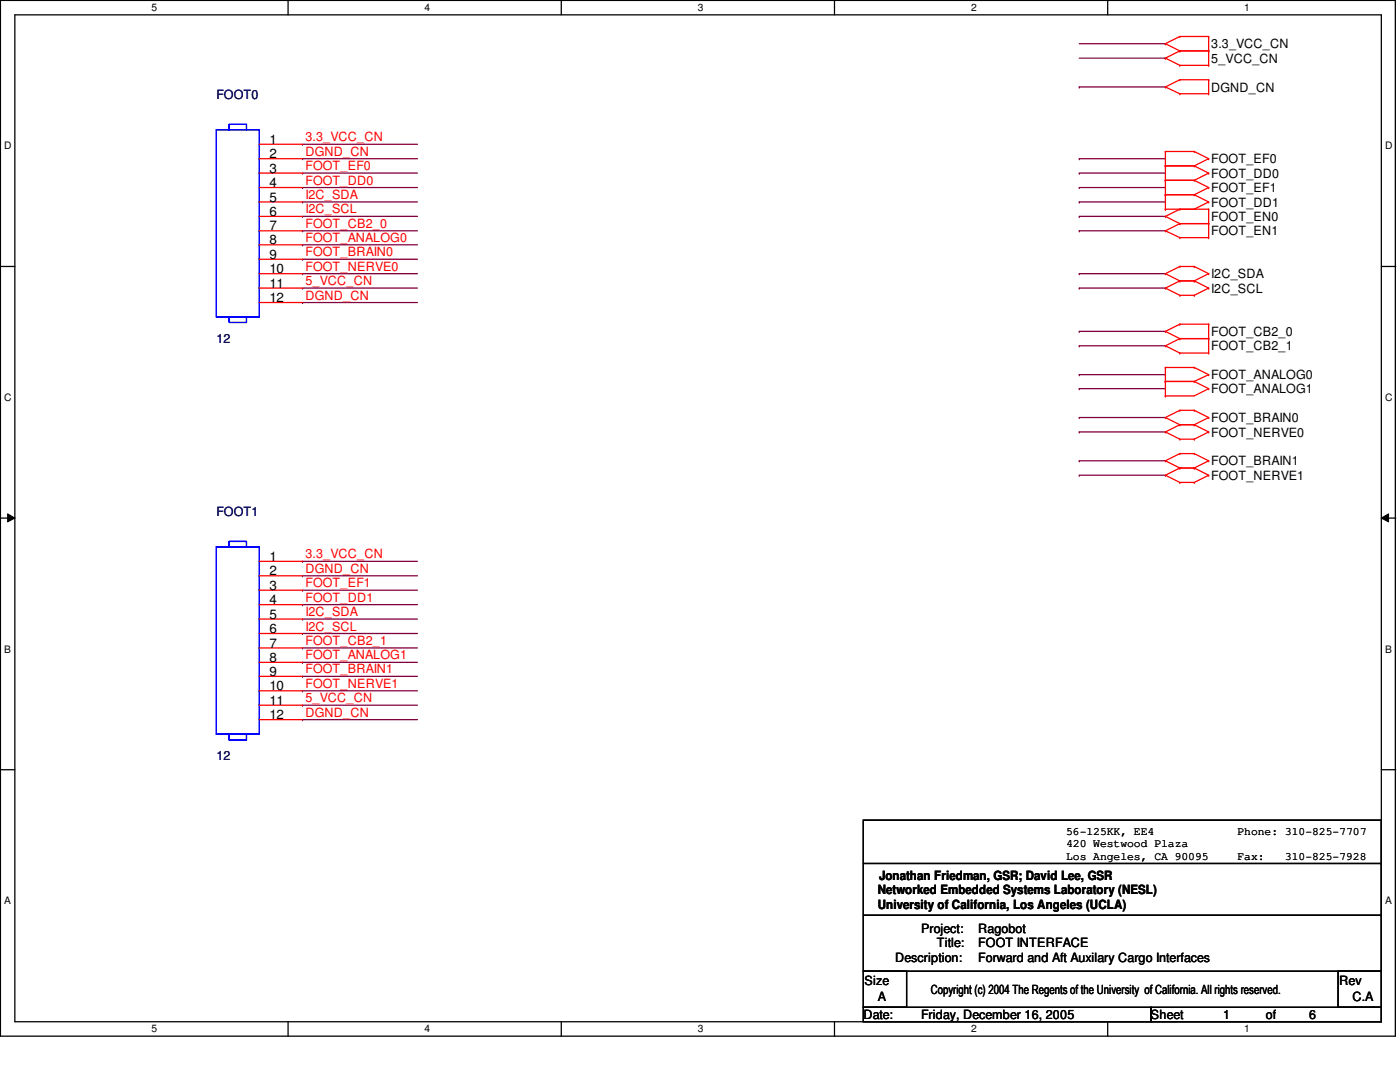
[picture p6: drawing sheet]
<svg xmlns="http://www.w3.org/2000/svg" width="279mm" height="216mm" viewBox="0 0 279 216" stroke-linecap="round" stroke-linejoin="round" font-family="sans-serif">
<path d="M.1 .1h278.4v206.7h-278.4zM3 3h272.7v200.9h-272.7z" fill="none" stroke="#000" stroke-width=".25"/>
<g fill="#fff">
<path d="M30.2 .4h1.1v2.3h-1.1z"/>
<path d="M30.2 204.2h1.1v2.3h-1.1z"/>
</g>
<path d="M57.5 .1v2.9M57.5 203.9v2.9" fill="none" stroke="#000" stroke-width=".25"/>
<g fill="#fff">
<path d="M84.8 .4h1.1v2.3h-1.1z"/>
<path d="M84.8 204.2h1.1v2.3h-1.1z"/>
</g>
<path d="M112 .1v2.9M112 203.9v2.9" fill="none" stroke="#000" stroke-width=".25"/>
<g fill="#fff">
<path d="M139.3 .4h1.1v2.3h-1.1z"/>
<path d="M139.3 204.2h1.1v2.3h-1.1z"/>
</g>
<path d="M166.5 .1v2.9M166.5 203.9v2.9" fill="none" stroke="#000" stroke-width=".25"/>
<g fill="#fff">
<path d="M193.8 .4h1.1v2.3h-1.1z"/>
<path d="M193.8 204.2h1.1v2.3h-1.1z"/>
</g>
<path d="M221.1 .1v2.9M221.1 203.9v2.9" fill="none" stroke="#000" stroke-width=".25"/>
<g fill="#fff">
<path d="M248.3 .4h1.1v2.3h-1.1z"/>
<path d="M248.3 204.2h1.1v2.3h-1.1z"/>
<path d="M.8 28h1.5v2.3h-1.5z"/>
<path d="M276.4 28h1.5v2.3h-1.5z"/>
<path d="M.8 78.2h1.5v2.3h-1.5z"/>
<path d="M276.4 78.2h1.5v2.3h-1.5z"/>
</g>
<path d="M.1 53.2h2.9M275.7 53.2h2.9" fill="none" stroke="#000" stroke-width=".25"/>
<g fill="#fff">
<path d="M.8 128.4h1.4v2.3h-1.4z"/>
<path d="M276.4 128.4h1.4v2.3h-1.4z"/>
</g>
<path d="M.1 103.4h2.9M275.7 103.4h2.9" fill="none" stroke="#000" stroke-width=".25"/>
<path d="M1.5 102.5l1.5 .9-1.5 .7zM275.7 103.4l1.4-.9v1.6z" fill="#000"/>
<path d="M1.5 102.5l1.5 .9-1.5 .7zM275.7 103.4l1.4-.9v1.6z" fill="none" stroke="#000" stroke-width=".2"/>
<g fill="#fff">
<path d="M.8 178.6h1.3v2.3h-1.3z"/>
<path d="M276.4 178.6h1.3v2.3h-1.3z"/>
</g>
<path d="M.1 153.6h2.9M275.7 153.6h2.9M172.3 163.7h103.4v30.1h-103.4zM172.3 172.3h103.4M275.7 172.3h.1M172.3 193.8h8.6v7.2h-8.6zM172.3 182.6h103.4M267 193.8h8.7v7.2h-8.7zM275.7 182.6h.1M172.3 201h57.4v2.9h-57.4zM229.7 201h46v2.9h-46z" fill="none" stroke="#000" stroke-width=".25"/>
<g fill="none" stroke="#800040" stroke-width=".25">
<path d="M215.4 17.4h.1M215.4 8.7h17.2M215.4 11.6h17.2M215.4 17.4h17.2M232.6 8.7h.1M232.6 11.6h.1M60.4 28.8h.1M60.4 31.7h.1M60.4 34.5h.1M60.4 37.4h.1M60.4 28.8h22.9M60.4 31.7h22.9"/>
<path d="M60.4 34.5h22.9M60.4 37.4h22.9M215.4 31.7h.1M215.4 34.5h.1M215.4 37.4h.1M215.4 31.7h17.2M215.4 34.5h17.2M215.4 37.4h17.2M60.4 46.1h.1M60.4 51.7h.1M60.4 54.6h.1M60.4 40.3h.1"/>
<path d="M60.4 43.2h.1M60.4 48.9h.1M60.4 57.5h.1M60.4 46.1h22.9M60.4 51.7h22.9M60.4 54.6h22.9M60.4 40.3h22.9M60.4 43.2h22.9M60.4 48.9h22.9M60.4 57.5h22.9M215.4 40.3h.1M215.4 54.6h.1"/>
<path d="M215.4 57.5h.1M215.4 43.2h.1M215.4 46.1h.1M215.4 46.1h17.2M215.4 54.6h17.2M215.4 40.3h17.2M215.4 43.2h17.2M215.4 57.5h17.2M60.4 60.4h.1M60.4 60.4h22.9M215.4 66.1h.1M215.4 69h.1"/>
<path d="M215.4 74.8h.1M215.4 77.6h.1M215.4 66.1h17.2M215.4 69h17.2M215.4 74.8h17.2M215.4 77.6h17.2M215.4 83.3h.1M215.4 86.2h.1M215.4 91.9h.1M215.4 94.8h.1M215.4 83.3h17.2M215.4 86.2h17.2"/>
<path d="M215.4 91.9h17.2M215.4 94.8h17.2M60.4 112h.1M60.4 114.9h.1M60.4 117.8h.1M60.4 112h22.9M60.4 114.9h22.9M60.4 117.8h22.9M60.4 129.3h.1M60.4 135h.1M60.4 137.8h.1M60.4 120.6h.1"/>
<path d="M60.4 123.5h.1M60.4 126.4h.1M60.4 132.2h.1M60.4 129.3h22.9M60.4 135h22.9M60.4 137.8h22.9M60.4 120.6h22.9M60.4 123.5h22.9M60.4 126.4h22.9M60.4 132.2h22.9M60.4 140.7h.1M60.4 143.6h.1"/>
<path d="M60.4 140.7h22.9M60.4 143.6h22.9"/>
</g>
<g fill="none" stroke="#f00" stroke-width=".25">
<path d="M232.6 8.7h.1M232.6 17.4h.1M232.6 11.6h.1M232.6 8.7l2.9 1.5M232.6 17.4l2.9 1.3M232.6 11.6l2.9 1.4M235.5 7.3h.1M235.5 10.2h.1M235.5 15.9h.1M235.5 18.7h.1M235.5 13h.1M235.5 7.3h5.7"/>
<path d="M235.5 7.3l-2.9 1.4M235.5 10.2h5.7M235.5 15.9h5.7M235.5 15.9l-2.9 1.5M235.5 18.7h5.7M235.5 10.2l-2.9 1.4M235.5 13h5.7M241.2 10.2h.1M241.2 7.3h.1M241.2 18.7h.1M241.2 15.9h.1M241.2 13h.1"/>
<path d="M241.2 7.3v5.7M241.2 15.9v2.8M51.7 28.8h8.7M51.7 31.7h8.7M51.7 34.5h8.7M51.7 37.4h8.7M232.6 30.2h.1M232.6 33.1h.1M232.6 36h.1M232.6 38.9h.1M232.6 30.2h5.7M232.6 30.2v11.5"/>
<path d="M232.6 33.1h5.7M232.6 36h5.7M232.6 38.9h5.7M238.3 30.2h.1M238.3 33.1h.1M238.3 36h.1M238.3 38.9h.1M238.3 30.2l2.9 1.5M238.3 33.1l2.9 1.4M238.3 36l2.9 1.4M238.3 38.9l2.9 1.4M241.2 31.7h.1"/>
<path d="M241.2 34.5h.1M241.2 37.4h.1M241.2 31.7l-2.9 1.4M241.2 34.5l-2.9 1.5M241.2 37.4l-2.9 1.5M51.7 40.3h8.7M51.7 43.2h8.7M51.7 46.1h8.7M51.7 48.9h8.7M51.7 51.7h8.7M51.7 54.6h8.7M51.7 57.5h8.7"/>
<path d="M232.6 41.7h.1M232.6 54.6h.1M232.6 57.5h.1M232.6 43.2h.1M232.6 46.1h.1M232.6 41.7h8.6M232.6 54.6l2.9 1.4M232.6 57.5l2.9 1.4M232.6 43.2l2.9 1.4M232.6 46.1l2.9 1.3M235.5 53.2h.1M235.5 56h.1"/>
<path d="M235.5 58.9h.1M235.5 41.7h.1M235.5 44.6h.1M235.5 47.4h.1M235.5 53.2l-2.9 1.4M235.5 53.2h2.8M235.5 56h2.8M235.5 56l-2.9 1.5M235.5 58.9h2.8M235.5 41.7l-2.9 1.5M235.5 44.6h5.7M235.5 44.6l-2.9 1.5"/>
<path d="M235.5 47.4h5.7M238.3 53.2h.1M238.3 56h.1M238.3 58.9h.1M238.3 53.2l2.9 1.4M238.3 56l2.9 1.5M241.2 40.3h.1M241.2 54.6h.1M241.2 57.5h.1M241.2 44.6h.1M241.2 41.7h.1M241.2 47.4h.1"/>
<path d="M241.2 41.7v5.7M241.2 40.3l-2.9 1.4M241.2 54.6l-2.9 1.4M241.2 57.5l-2.9 1.4M51.7 60.4h8.7M232.6 66.1h.1M232.6 73.3h.1M232.6 76.1h.1M232.6 69h.1M232.6 79h.1M232.6 66.1l2.9 1.5M232.6 73.3v5.7"/>
<path d="M232.6 73.3h5.7M232.6 76.1h5.7M232.6 69l2.9 1.4M235.5 64.7h.1M235.5 67.6h.1M235.5 70.4h.1M235.5 64.7h5.7M235.5 64.7l-2.9 1.4M235.5 67.6h5.7M235.5 67.6l-2.9 1.4M235.5 70.4h5.7M238.3 73.3h.1"/>
<path d="M238.3 76.1h.1M238.3 73.3l2.9 1.5M238.3 76.1l2.9 1.5M241.2 67.6h.1M241.2 64.7h.1M241.2 74.8h.1M241.2 70.4h.1M241.2 77.6h.1M241.2 64.7v5.7M241.2 74.8l-2.9 1.3M241.2 77.6l-2.9 1.4h-5.7M232.6 83.3h.1"/>
<path d="M232.6 86.2h.1M232.6 91.9h.1M232.6 94.8h.1M232.6 83.3l2.9 1.5M232.6 86.2l2.9 1.4M232.6 91.9l2.9 1.5M232.6 94.8l2.9 1.5M235.5 81.9h.1M235.5 84.8h.1M235.5 87.6h.1M235.5 90.5h.1M235.5 93.4h.1"/>
<path d="M235.5 96.3h.1M235.5 81.9l-2.9 1.4M235.5 81.9h2.8M235.5 84.8h2.8M235.5 84.8l-2.9 1.4M235.5 87.6h2.8M235.5 90.5l-2.9 1.4M235.5 90.5h2.8M235.5 93.4h2.8M235.5 93.4l-2.9 1.4M235.5 96.3h2.8M238.3 81.9h.1"/>
<path d="M238.3 84.8h.1M238.3 87.6h.1M238.3 90.5h.1M238.3 93.4h.1M238.3 96.3h.1M238.3 81.9l2.9 1.4M238.3 84.8l2.9 1.4M238.3 90.5l2.9 1.4M238.3 93.4l2.9 1.4M241.2 83.3h.1M241.2 86.2h.1M241.2 91.9h.1"/>
<path d="M241.2 94.8h.1M241.2 83.3l-2.9 1.5M241.2 86.2l-2.9 1.4M241.2 91.9l-2.9 1.5M241.2 94.8l-2.9 1.5M51.7 112h8.7M51.7 114.9h8.7M51.7 117.8h8.7M51.7 120.6h8.7M51.7 123.5h8.7M51.7 126.4h8.7M51.7 129.3h8.7"/>
<path d="M51.7 132.2h8.7M51.7 135h8.7M51.7 137.8h8.7M51.7 140.7h8.7M51.7 143.6h8.7"/>
</g>
<path d="M43.2 25.9h8.5v37.3h-8.5zM45.7 25.9v-1.1h3.5v1.1M45.7 63.2v1.1h3.5v-1.1M43.2 109.1h8.5v37.4h-8.5zM45.7 109.1v-1.1h3.5v1.1M45.7 146.5v1.2h3.5v-1.2" fill="none" stroke="#00f" stroke-width=".25"/>
<g font-size="2.6">
<text x="53.8" y="28.7">1</text>
<text x="53.8" y="31.6">2</text>
<text x="53.8" y="34.5">3</text>
<text x="53.8" y="37.3">4</text>
<text x="53.8" y="40.2">5</text>
<text x="53.8" y="43.1">6</text>
<text x="53.8" y="46">7</text>
<text x="53.8" y="48.8">8</text>
<text x="53.8" y="51.6">9</text>
<text x="53.8" y="54.5">10</text>
<text x="53.8" y="57.4">11</text>
<text x="53.8" y="60.3">12</text>
<text x="53.8" y="111.9">1</text>
<text x="53.8" y="114.8">2</text>
<text x="53.8" y="117.7">3</text>
<text x="53.8" y="120.6">4</text>
<text x="53.8" y="123.4">5</text>
<text x="53.8" y="126.3">6</text>
<text x="53.8" y="129.2">7</text>
<text x="53.8" y="132.1">8</text>
<text x="53.8" y="134.9">9</text>
<text x="53.8" y="137.8">10</text>
<text x="53.8" y="140.6">11</text>
<text x="53.8" y="143.5">12</text>
</g>
<g font-size="2.5">
<text x="241.7" y="9.7">3.3_VCC_CN</text>
<text x="241.7" y="12.5">5_VCC_CN</text>
<text x="241.7" y="18.3">DGND_CN</text>
<text x="241.7" y="32.6">FOOT_EF0</text>
<text x="241.7" y="35.5">FOOT_DD0</text>
<text x="241.7" y="38.4">FOOT_EF1</text>
<text x="241.7" y="41.2">FOOT_DD1</text>
<text x="241.7" y="44.1">FOOT_EN0</text>
<text x="241.7" y="47">FOOT_EN1</text>
<text x="241.7" y="55.5">I2C_SDA</text>
<text x="241.7" y="58.4">I2C_SCL</text>
<text x="241.7" y="67.1">FOOT_CB2_0</text>
<text x="241.7" y="69.9">FOOT_CB2_1</text>
<text x="241.7" y="75.7">FOOT_ANALOG0</text>
<text x="241.7" y="78.5">FOOT_ANALOG1</text>
<text x="241.7" y="84.2">FOOT_BRAIN0</text>
<text x="241.7" y="87.1">FOOT_NERVE0</text>
<text x="241.7" y="92.9">FOOT_BRAIN1</text>
<text x="241.7" y="95.8">FOOT_NERVE1</text>
<text x="175.2" y="178.4">Networked Embedded Systems Laboratory (NESL)</text>
<text x="175.4" y="175.5">Jonathan Friedman, GSR; David Lee, GSR</text>
<text x="175.2" y="181.4">University of California, Los Angeles (UCLA)</text>
<text x="178.6" y="191.9">Description:</text>
<text x="183.8" y="186.2">Project:</text>
<text x="186.9" y="189.1">Title:</text>
<text x="195.2" y="186.2">Ragobot</text>
<text x="195.2" y="189.1">FOOT INTERFACE</text>
<text x="195.2" y="191.9">Forward and Aft Auxilary Cargo Interfaces</text>
<text x="172.6" y="196.5">Size</text>
<text x="267.3" y="196.5">Rev</text>
<text x="172.3" y="203.4">Date:</text>
<text x="175.2" y="199.6">A</text>
<text x="183.8" y="203.4">Friday, December 16, 2005</text>
<text x="185.8" y="198.4">Copyright (c) 2004 The Regents of the University of California. All rights reserved.</text>
<text x="229.7" y="203.4">Sheet</text>
<text x="244.1" y="203.4">1</text>
<text x="252.6" y="203.4">of</text>
<text x="261.3" y="203.4">6</text>
<text x="269.9" y="199.6">C.A</text>
</g>
<g font-size="2.5" fill="#000080">
<text x="43.2" y="19.7">FOOT0</text>
<text x="43.2" y="68.5">12</text>
<text x="43.2" y="103">FOOT1</text>
<text x="43.2" y="151.7">12</text>
</g>
<g font-size="2.5" fill="#f00">
<text x="61" y="28.2">3.3_VCC_CN</text>
<text x="61" y="31.1">DGND_CN</text>
<text x="61" y="34">FOOT_EF0</text>
<text x="61" y="36.8">FOOT_DD0</text>
<text x="61" y="39.7">I2C_SDA</text>
<text x="61" y="45.5">FOOT_CB2_0</text>
<text x="61" y="42.6">I2C_SCL</text>
<text x="61" y="51.1">FOOT_BRAIN0</text>
<text x="61" y="48.3">FOOT_ANALOG0</text>
<text x="61" y="54">FOOT_NERVE0</text>
<text x="61" y="56.9">5_VCC_CN</text>
<text x="61" y="59.8">DGND_CN</text>
<text x="61" y="111.4">3.3_VCC_CN</text>
<text x="61" y="114.3">DGND_CN</text>
<text x="61" y="117.2">FOOT_EF1</text>
<text x="61" y="120.1">FOOT_DD1</text>
<text x="61" y="122.9">I2C_SDA</text>
<text x="61" y="125.8">I2C_SCL</text>
<text x="61" y="128.7">FOOT_CB2_1</text>
<text x="61" y="131.6">FOOT_ANALOG1</text>
<text x="61" y="134.4">FOOT_BRAIN1</text>
<text x="61" y="137.2">FOOT_NERVE1</text>
<text x="61" y="140.1">5_VCC_CN</text>
<text x="61" y="143">DGND_CN</text>
</g>
<g font-size="2.3">
<text x="212.8" y="166.5">56-125KK, EE4</text>
<text x="247" y="166.5">Phone: 310-825-7707</text>
<text x="212.8" y="169.1">420 Westwood Plaza</text>
<text x="212.8" y="171.6">Los Angeles, CA 90095</text>
<text x="247" y="171.6">Fax:</text>
<text x="256.5" y="171.6">310-825-7928</text>
</g>
<g font-size="2">
<text x="30.2" y="2.2">5</text>
<text x="84.8" y="2.2">4</text>
<text x="139.3" y="2.2">3</text>
<text x="193.8" y="2.2">2</text>
<text x="248.3" y="2.2">1</text>
<text x=".8" y="29.8">D</text>
<text x="276.4" y="29.8">D</text>
<text x=".8" y="80">C</text>
<text x="276.4" y="80">C</text>
<text x=".8" y="130.2">B</text>
<text x="276.4" y="130.2">B</text>
<text x=".8" y="180.4">A</text>
<text x="276.4" y="180.4">A</text>
<text x="30.2" y="206">5</text>
<text x="84.8" y="206">4</text>
<text x="139.3" y="206">3</text>
<text x="193.8" y="206">2</text>
<text x="248.3" y="206">1</text>
</g>
</svg>
